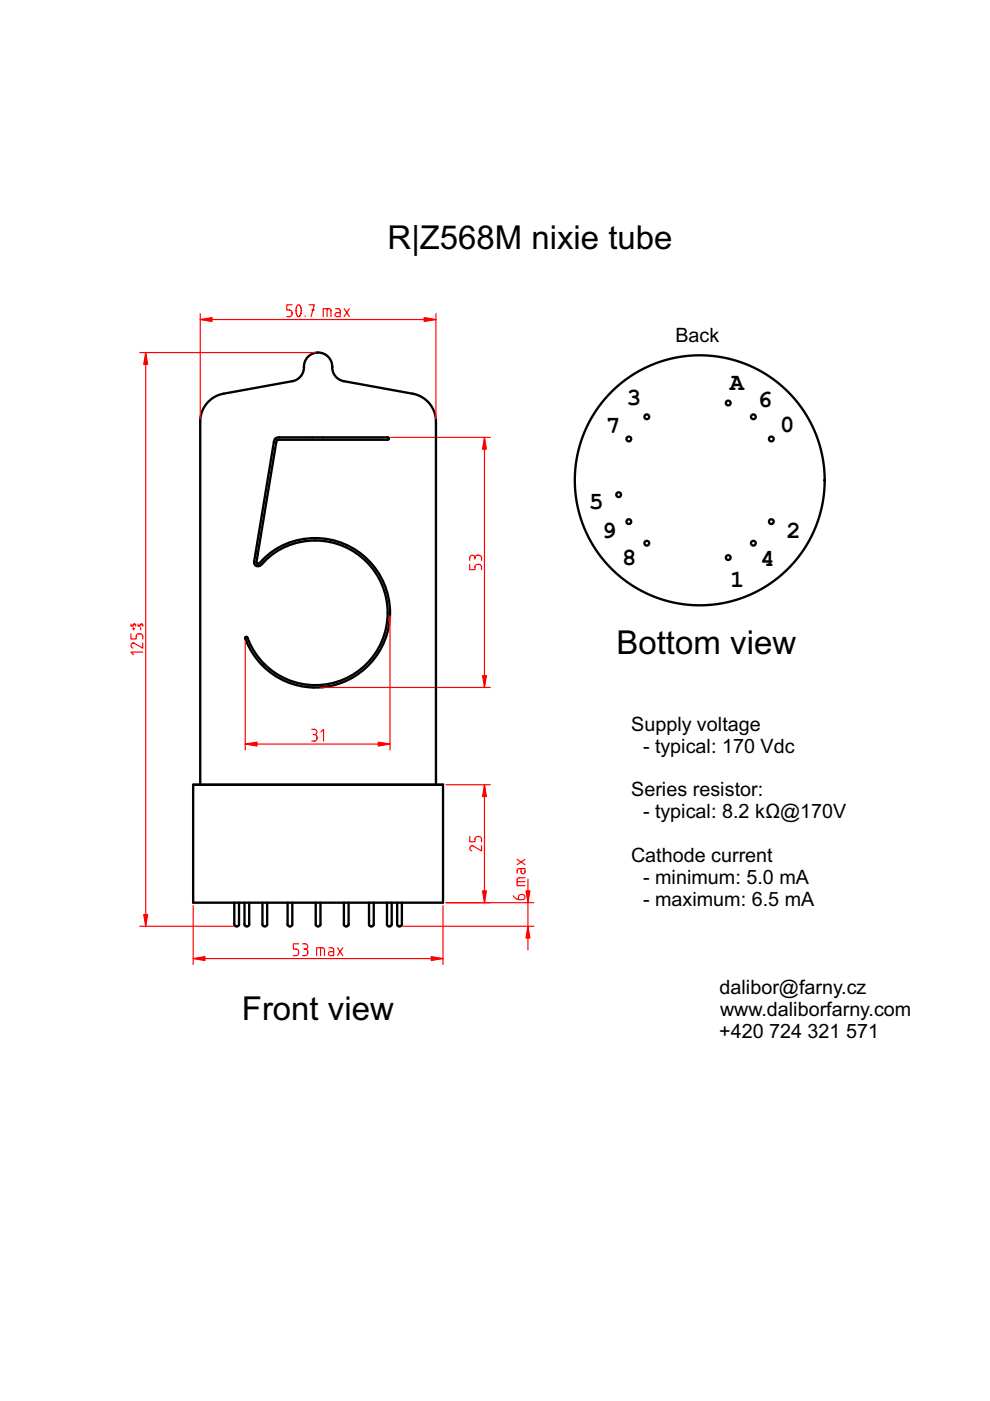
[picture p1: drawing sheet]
<svg xmlns="http://www.w3.org/2000/svg" width="210mm" height="297mm" viewBox="0 0 210 297" stroke-linecap="round" stroke-linejoin="round" font-family="sans-serif">
<g fill="none" stroke="#000" stroke-width=".5">
<path d="M42.5 89.4l.1-1.5 .6-1.5 1-1.2 1.2-1 1.8-.7 15.4-2.9 .9-.5 .6-.8 .3-.9 .2-1.5 .5-1 1.1-.9 1.2-.3 1.3 .3 1.1 .8 .5 1.1 .2 1.6 .3 .8 .6 .8 .9 .5 15.3 2.9 1.8 .7 1.3 .9 .9 1.3 .6 1.4 .2 1.6M58.3 93l.3-.2 .6-.1h23l.2 .3-.2 .2h-23l-.5 .1-4.3 25.8 .2 .4h.3a15.9 15.9 0 0 1 22.7-1.4 15.9 15.9 0 0 1 .8 22.7 15.9 15.9 0 0 1-22.7 .3 13.2 13.2 0 0 1-3.7-6h.4a15.4 15.4 0 0 0 22.1 8.1 15.4 15.4 0 0 0 4.2-23.1 15.4 15.4 0 0 0-23.5-.2 .83 .83 0 0 1-1 0 .83 .83 0 0 1-.3-.8l4.2-25.3zM54.4 119.1h.1M41 166.4h52.9v25h-52.9zM49.7 191.4v4.6l.4 .4 .4-.1 .2-.3v-4.6M51.8 191.4v4.6l.4 .4 .4-.1 .2-.3v-4.6M55.6 191.4v4.6l.4 .4 .4-.1 .2-.3v-4.6M61 191.4v4.6l.4 .4 .4-.1 .2-.3v-4.6M66.9 191.4v4.6l.4 .4 .4-.1 .2-.3v-4.6M72.9 191.4v4.6l.4 .4 .4-.1 .2-.3v-4.6M78.2 191.4v4.6l.4 .4 .4-.1 .2-.3v-4.6M82 191.4l.1 4.6 .3 .4 .5-.1 .1-.3v-4.6"/>
<path d="M84.2 191.4v4.6l.4 .4 .4-.1 .2-.3v-4.6"/>
</g>
<path d="M102.7 92.7v53.1" fill="none" stroke="#f00" stroke-width=".25"/>
<path d="M102.7 92.7l.4 2.5h-.8z" fill="#f00"/>
<path d="M102.7 92.7l.4 2.5h-.8z" fill="#f00" stroke="#f00" stroke-width=".25"/>
<path d="M102.3 143.3h.8l-.4 2.5z" fill="#f00"/>
<path d="M102.3 143.3h.8l-.4 2.5z" fill="#f00" stroke="#f00" stroke-width=".25"/>
<path d="M82.8 92.7h21.2M99.6 119.7v1.1h1.1v-.6a.71 .71 0 0 1 .7-.6 .71 .71 0 0 1 .7 .6v.6M100.7 118.3a.56 .56 0 0 0-.5-.6 .56 .56 0 0 0-.6 .6v.5M100.7 118.3a.71 .71 0 0 1 .7-.6 .71 .71 0 0 1 .7 .6v.5M100.7 118.3v.2M52 157.8h30.7M68.1 145.8h35.9" fill="none" stroke="#f00" stroke-width=".25"/>
<path d="M80.2 157.3l2.5 .5-2.5 .4z" fill="#f00"/>
<path d="M80.2 157.3l2.5 .5-2.5 .4z" fill="#f00" stroke="#f00" stroke-width=".25"/>
<path d="M52 157.8l2.5-.5v.9z" fill="#f00"/>
<path d="M52 157.8l2.5-.5v.9z" fill="#f00" stroke="#f00" stroke-width=".25"/>
<path d="M52 136v23M82.7 130.6v28.4M66.1 154.6h.6a.56 .56 0 0 1 .5 .6 .56 .56 0 0 1-.5 .5M66.4 155.7h.3M66.7 155.7a.71 .71 0 0 1 .5 .7 .71 .71 0 0 1-.5 .7h-.6M68 155.2l.6-.6v2.5M111.9 186.4v15" fill="none" stroke="#f00" stroke-width=".25"/>
<g fill="none" stroke="#000" stroke-width=".5">
<path d="M174.9 101.8h.1"/>
<circle cx="133.3" cy="93.1" r=".5"/>
<circle cx="137.1" cy="88.4" r=".5"/>
<circle cx="154.4" cy="85.4" r=".5"/>
<circle cx="159.7" cy="88.4" r=".5"/>
<circle cx="163.5" cy="93.1" r=".5"/>
<circle cx="131.2" cy="104.9" r=".5"/>
<circle cx="133.3" cy="110.6" r=".5"/>
<circle cx="137.1" cy="115.2" r=".5"/>
<circle cx="148.4" cy="101.8" r="26.5"/>
<circle cx="154.4" cy="118.2" r=".5"/>
<circle cx="159.7" cy="115.2" r=".5"/>
<circle cx="163.5" cy="110.6" r=".5"/>
</g>
<path d="M111.9 196.4l.5 2.5h-.9z" fill="#f00"/>
<path d="M111.9 196.4l.5 2.5h-.9z" fill="#f00" stroke="#f00" stroke-width=".25"/>
<path d="M111.5 188.9h.9l-.5 2.5z" fill="#f00"/>
<path d="M111.5 188.9h.9l-.5 2.5z" fill="#f00" stroke="#f00" stroke-width=".25"/>
<path d="M102.7 166.4v25M85.4 196.4h27.8M94.6 191.4h18.6M108.8 189.9a1.71 1.71 0 0 0 2.4 .6 .67 .67 0 0 0-.5-.9 .67 .67 0 0 0-.8 .6v.5M109.6 186.9h1.7M109.6 182.2l1.7 1.1M110.5 184.2v.7a.42 .42 0 0 0 .4 .4 .42 .42 0 0 0 .4-.4v-.7h-1.2l-.4 .2-.1 .7M111.3 186.1h-1.2l-.4 .2-.1 .2v1.3h1.7M111.3 182.2l-1.7 1.1" fill="none" stroke="#f00" stroke-width=".25"/>
<path d="M102.3 188.9h.8l-.4 2.5z" fill="#f00"/>
<path d="M102.3 188.9h.8l-.4 2.5z" fill="#f00" stroke="#f00" stroke-width=".25"/>
<path d="M102.7 166.4l.4 2.5h-.8z" fill="#f00"/>
<path d="M102.7 166.4l.4 2.5h-.8z" fill="#f00" stroke="#f00" stroke-width=".25"/>
<path d="M42.5 67.7h49.9M94.6 166.4h9.4M99.6 177.4v1.1h1.1v-.6a.71 .71 0 0 1 .7-.6 .71 .71 0 0 1 .7 .6v.6M102.1 179.3v1.1l-1.9-1.1a.54 .54 0 0 0-.6 .4 .54 .54 0 0 0 .4 .7M94.6 191.4h9.4" fill="none" stroke="#f00" stroke-width=".25"/>
<path d="M42.5 67.7l2.5-.4v.9z" fill="#f00"/>
<path d="M42.5 67.7l2.5-.4v.9z" fill="#f00" stroke="#f00" stroke-width=".25"/>
<path d="M89.9 67.3l2.5 .4-2.5 .5z" fill="#f00"/>
<path d="M89.9 67.3l2.5 .4-2.5 .5z" fill="#f00" stroke="#f00" stroke-width=".25"/>
<g fill="none" stroke="#f00" stroke-width=".25">
<path d="M42.5 66.5v22.3M61.9 64.6h-1.1v1.1h.6a.71 .71 0 0 1 .5 .7 .71 .71 0 0 1-.5 .7h-.6M63.1 64.8l.4-.1 .3 .8v1.1l-.5 .5-.3-.3-.2-.5v-1zM64.7 67v.1M65.5 64.6h1.1l-.6 2.5M66.1 65.7h.5M68.5 67.1v-1.6h1.3l.3 .2 .1 1.4M69.4 65.5v1.6M71.2 65.5h.7l.2 .4v1.2h-.7a.42 .42 0 0 1-.4-.4 .42 .42 0 0 1 .4-.4h.7M73 65.5l1.1 1.6M74.1 65.5l-1.1 1.6M92.4 66.5v22.3"/>
<path d="M41 203.2h52.9"/>
</g>
<path d="M41 203.2l2.5-.4v.9z" fill="#f00"/>
<path d="M41 203.2l2.5-.4v.9z" fill="#f00" stroke="#f00" stroke-width=".25"/>
<path d="M91.4 202.8l2.5 .4-2.5 .5z" fill="#f00"/>
<path d="M91.4 202.8l2.5 .4-2.5 .5z" fill="#f00" stroke="#f00" stroke-width=".25"/>
<path d="M30.9 74.7v121.7M41 192v12.5M93.9 192v12.5M63.3 200.1h-1.1v1.1h.6a.71 .71 0 0 1 .5 .7 .71 .71 0 0 1-.5 .7h-.6M64.1 200.1h.6a.56 .56 0 0 1 .6 .6 .56 .56 0 0 1-.6 .5M64.4 201.2h.3M64.7 201.2a.71 .71 0 0 1 .6 .7 .71 .71 0 0 1-.6 .7h-.6M67.1 202.6v-1.7h1.3l.3 .3 .1 1.4M68 200.9v1.7M69.8 200.9l.7 .1 .2 .4v1.2h-.7a.42 .42 0 0 1-.4-.4 .42 .42 0 0 1 .4-.4h.7M71.6 200.9l1.1 1.7M72.7 200.9l-1.1 1.7" fill="none" stroke="#f00" stroke-width=".25"/>
<path d="M42.5 89.4v77M92.4 89.4v77" fill="none" stroke="#000" stroke-width=".5"/>
<path d="M30.5 193.9h.8l-.4 2.5z" fill="#f00"/>
<path d="M30.5 193.9h.8l-.4 2.5z" fill="#f00" stroke="#f00" stroke-width=".25"/>
<path d="M30.9 74.7l.4 2.5h-.8z" fill="#f00"/>
<path d="M30.9 74.7l.4 2.5h-.8z" fill="#f00" stroke="#f00" stroke-width=".25"/>
<path d="M29.6 74.7h37.2M27.8 134.4v1.1h1.1v-.6a.71 .71 0 0 1 .7-.5 .71 .71 0 0 1 .7 .5v.6M27.8 132.3v.5h.4l.1-.4 .1-.1 .3 .1 .1 .4M28.1 133.3h.4M28.3 133.1v.4M29.3 132.3v.5h.4l.1-.4 .1-.1 .3 .1 .1 .4M29.8 133.1v.4M30.3 138.3h-2.5l.5 .5M30.3 136.3v1.1l-1.9-1a.54 .54 0 0 0-.7 .4 .54 .54 0 0 0 .5 .6M29.6 196.4h19.9" fill="none" stroke="#f00" stroke-width=".25"/>
<g font-size="7">
<text x="82.2" y="52.8">R|Z568M nixie tube</text>
<text x="130.7" y="138.6">Bottom view</text>
<text x="51.3" y="216.2">Front view</text>
</g>
<g font-size="5.1">
<text x="154.7" y="82.6">A</text>
<text x="132.9" y="85.9">3</text>
<text x="160.6" y="86.4">6</text>
<text x="128.5" y="91.8">7</text>
<text x="165.4" y="91.7">0</text>
<text x="124.9" y="107.8">5</text>
<text x="166.7" y="114">2</text>
<text x="127.6" y="114.1">9</text>
<text x="131.9" y="119.8">8</text>
<text x="154.8" y="124.5">1</text>
<text x="161.3" y="120">4</text>
</g>
<g font-size="4.2">
<text x="143.2" y="72.4">Back</text>
<text x="133.8" y="154.9">Supply voltage</text>
<text x="136.3" y="159.6">- typical: 170 Vdc</text>
<text x="133.8" y="168.8">Series resistor:</text>
<text x="136.3" y="173.5">- typical: 8.2 kΩ@170V</text>
<text x="133.8" y="182.7">Cathode current</text>
<text x="136.3" y="187.4">- minimum: 5.0 mA</text>
<text x="136.3" y="192">- maximum: 6.5 mA</text>
<text x="152.6" y="210.8">dalibor@farny.cz</text>
<text x="152.7" y="215.5">www.daliborfarny.com</text>
<text x="152.5" y="220.1">+420</text>
<text x="163.1" y="220.1">724</text>
<text x="171.2" y="220.1">321</text>
<text x="179.4" y="220.1">571</text>
</g>
</svg>
